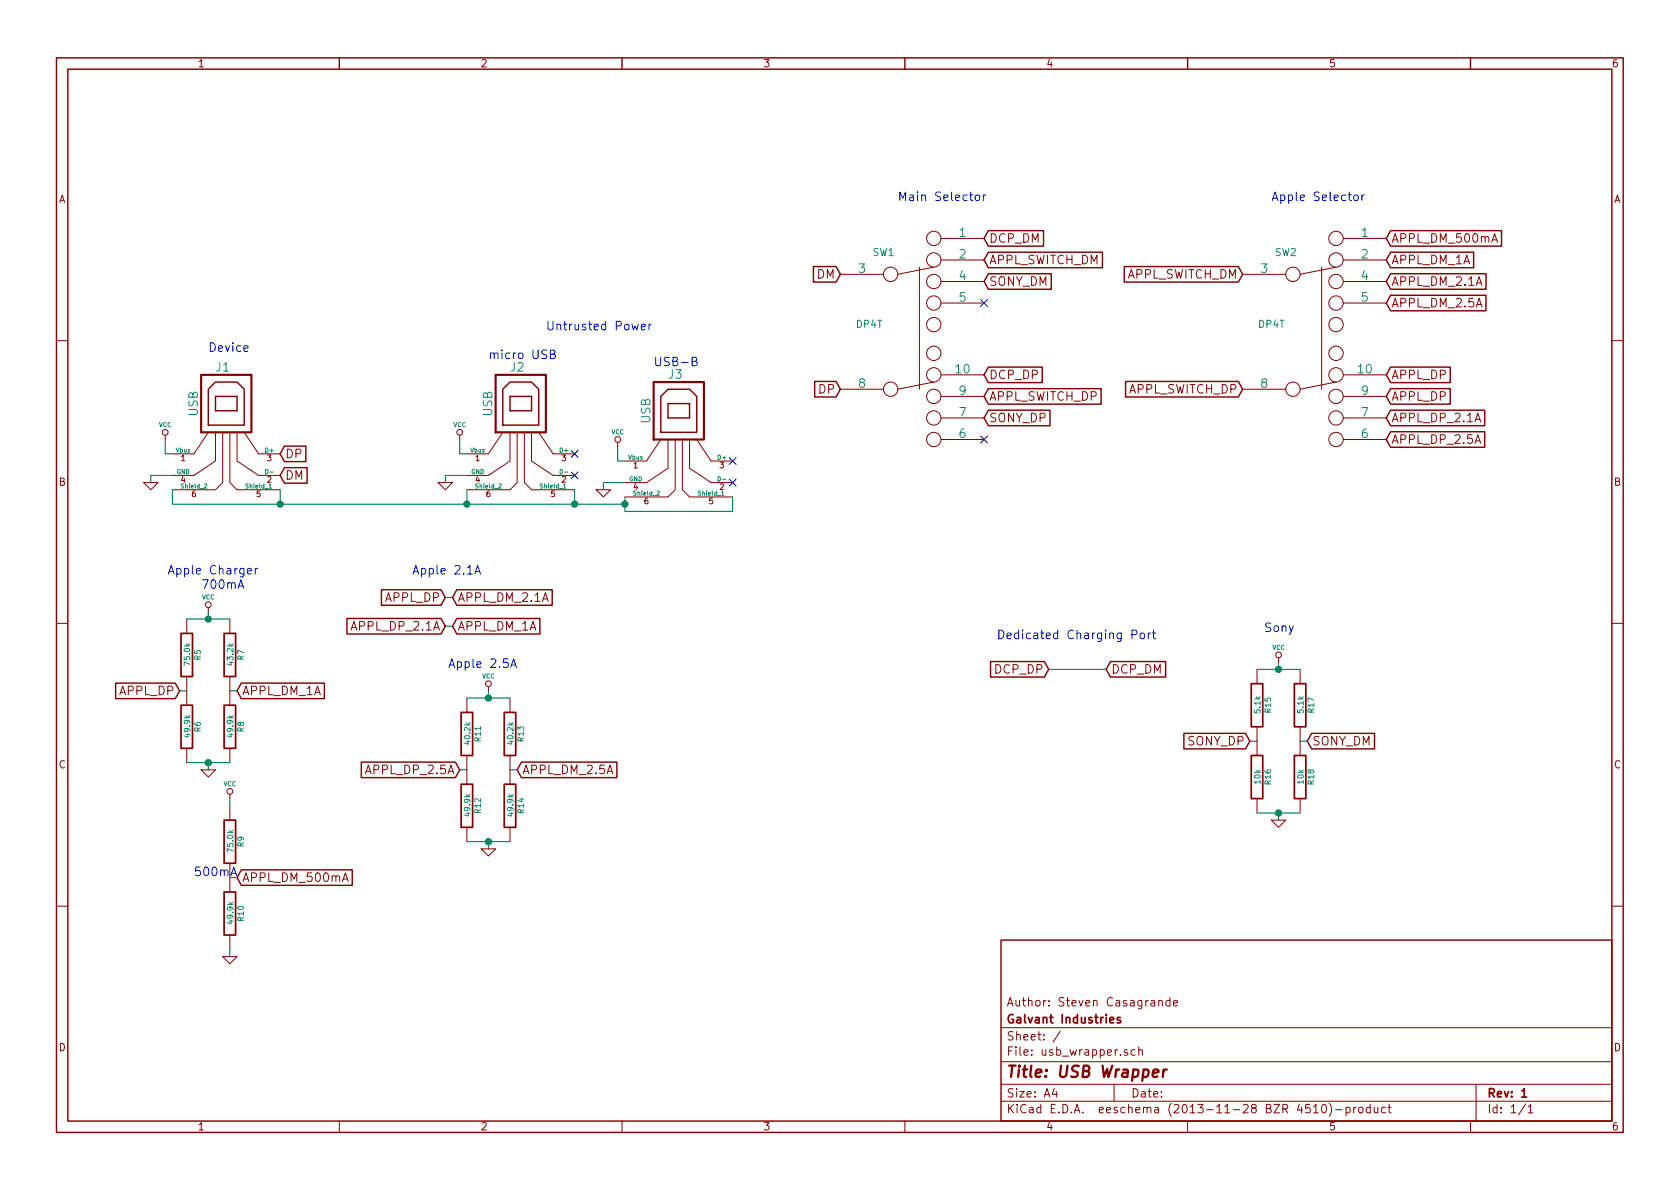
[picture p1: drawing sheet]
EESchema Schematic File Version 2
LIBS:power
LIBS:device
LIBS:transistors
LIBS:conn
LIBS:linear
LIBS:regul
LIBS:74xx
LIBS:cmos4000
LIBS:adc-dac
LIBS:memory
LIBS:xilinx
LIBS:special
LIBS:microcontrollers
LIBS:dsp
LIBS:microchip
LIBS:analog_switches
LIBS:motorola
LIBS:texas
LIBS:intel
LIBS:audio
LIBS:interface
LIBS:digital-audio
LIBS:philips
LIBS:display
LIBS:cypress
LIBS:siliconi
LIBS:opto
LIBS:atmel
LIBS:contrib
LIBS:valves
LIBS:dp5t_switch
LIBS:usb_wrapper-cache
EELAYER 24 0
EELAYER END
$Descr A4 11693 8268
encoding utf-8
Sheet 1 1
Title "USB Wrapper"
Date ""
Rev "1"
Comp "Galvant Industries"
Comment1 "Author: Steven Casagrande"
Comment2 ""
Comment3 ""
Comment4 ""
$EndDescr
$Comp
L USB J1
U 1 1
P 1600 2950
F 0 "J1" H 1550 3350 60  0000 C CNN
F 1 "USB" V 1350 3100 60  0000 C CNN
F 2 "" H 1600 2950 60  0000 C CNN
F 3 "" H 1600 2950 60  0000 C CNN
	1    1600 2950
	1    0    0    -1  
$EndComp
Text Notes 1450 2450 0    60   ~ 0
Device
$Comp
L USB J2
U 1 1
P 3650 2950
F 0 "J2" H 3600 3350 60  0000 C CNN
F 1 "USB" V 3400 3100 60  0000 C CNN
F 2 "" H 3650 2950 60  0000 C CNN
F 3 "" H 3650 2950 60  0000 C CNN
	1    3650 2950
	1    0    0    -1  
$EndComp
Text Notes 3800 2300 0    60   ~ 0
Untrusted Power
Text GLabel 1950 3300 2    60   Input ~ 0
DM
Text GLabel 1950 3150 2    60   Input ~ 0
DP
$Comp
L VCC #PWR01
U 1 1
P 1150 3050
F 0 "#PWR01" H 1150 3150 30  0001 C CNN
F 1 "VCC" H 1150 3150 30  0000 C CNN
F 2 "" H 1150 3050 60  0000 C CNN
F 3 "" H 1150 3050 60  0000 C CNN
	1    1150 3050
	1    0    0    -1  
$EndComp
$Comp
L VCC #PWR02
U 1 1
P 3200 3050
F 0 "#PWR02" H 3200 3150 30  0001 C CNN
F 1 "VCC" H 3200 3150 30  0000 C CNN
F 2 "" H 3200 3050 60  0000 C CNN
F 3 "" H 3200 3050 60  0000 C CNN
	1    3200 3050
	1    0    0    -1  
$EndComp
Wire Wire Line
	3200 3050 3200 3150
Wire Wire Line
	3200 3150 3250 3150
Wire Wire Line
	1150 3050 1150 3150
Wire Wire Line
	1150 3150 1200 3150
$Comp
L GND #PWR03
U 1 1
P 1050 3350
F 0 "#PWR03" H 1050 3350 30  0001 C CNN
F 1 "GND" H 1050 3280 30  0001 C CNN
F 2 "" H 1050 3350 60  0000 C CNN
F 3 "" H 1050 3350 60  0000 C CNN
	1    1050 3350
	1    0    0    -1  
$EndComp
$Comp
L GND #PWR04
U 1 1
P 3100 3350
F 0 "#PWR04" H 3100 3350 30  0001 C CNN
F 1 "GND" H 3100 3280 30  0001 C CNN
F 2 "" H 3100 3350 60  0000 C CNN
F 3 "" H 3100 3350 60  0000 C CNN
	1    3100 3350
	1    0    0    -1  
$EndComp
Wire Wire Line
	3250 3300 3100 3300
Wire Wire Line
	3100 3300 3100 3350
Wire Wire Line
	1200 3300 1050 3300
Wire Wire Line
	1050 3300 1050 3350
NoConn ~ 4000 3150
NoConn ~ 4000 3300
$Comp
L R R5
U 1 1
P 1300 4550
F 0 "R5" V 1380 4550 40  0000 C CNN
F 1 "75.0k" V 1307 4551 40  0000 C CNN
F 2 "" V 1230 4550 30  0000 C CNN
F 3 "" H 1300 4550 30  0000 C CNN
	1    1300 4550
	1    0    0    -1  
$EndComp
$Comp
L R R6
U 1 1
P 1300 5050
F 0 "R6" V 1380 5050 40  0000 C CNN
F 1 "49.9k" V 1307 5051 40  0000 C CNN
F 2 "" V 1230 5050 30  0000 C CNN
F 3 "" H 1300 5050 30  0000 C CNN
	1    1300 5050
	1    0    0    -1  
$EndComp
$Comp
L R R7
U 1 1
P 1600 4550
F 0 "R7" V 1680 4550 40  0000 C CNN
F 1 "43.2k" V 1607 4551 40  0000 C CNN
F 2 "" V 1530 4550 30  0000 C CNN
F 3 "" H 1600 4550 30  0000 C CNN
	1    1600 4550
	1    0    0    -1  
$EndComp
$Comp
L R R8
U 1 1
P 1600 5050
F 0 "R8" V 1680 5050 40  0000 C CNN
F 1 "49.9k" V 1607 5051 40  0000 C CNN
F 2 "" V 1530 5050 30  0000 C CNN
F 3 "" H 1600 5050 30  0000 C CNN
	1    1600 5050
	1    0    0    -1  
$EndComp
Text Notes 1800 4000 2    60   ~ 0
Apple Charger
Wire Wire Line
	1300 4300 1600 4300
Wire Wire Line
	1450 4250 1450 4300
Connection ~ 1450 4300
Wire Wire Line
	1300 5300 1600 5300
Wire Wire Line
	1450 5300 1450 5350
Connection ~ 1450 5300
$Comp
L GND #PWR07
U 1 1
P 1450 5350
F 0 "#PWR07" H 1450 5350 30  0001 C CNN
F 1 "GND" H 1450 5280 30  0001 C CNN
F 2 "" H 1450 5350 60  0000 C CNN
F 3 "" H 1450 5350 60  0000 C CNN
	1    1450 5350
	1    0    0    -1  
$EndComp
Text GLabel 1250 4800 0    60   Input ~ 0
APPL_DP
Text GLabel 1650 4800 2    60   Input ~ 0
APPL_DM_1A
Wire Wire Line
	1600 4800 1650 4800
Wire Wire Line
	1300 4800 1250 4800
$Comp
L VCC #PWR08
U 1 1
P 1450 4250
F 0 "#PWR08" H 1450 4350 30  0001 C CNN
F 1 "VCC" H 1450 4350 30  0000 C CNN
F 2 "" H 1450 4250 60  0000 C CNN
F 3 "" H 1450 4250 60  0000 C CNN
	1    1450 4250
	1    0    0    -1  
$EndComp
Text Notes 1400 4100 0    60   ~ 0
700mA
$Comp
L R R9
U 1 1
P 1600 5850
F 0 "R9" V 1680 5850 40  0000 C CNN
F 1 "75.0k" V 1607 5851 40  0000 C CNN
F 2 "" V 1530 5850 30  0000 C CNN
F 3 "" H 1600 5850 30  0000 C CNN
	1    1600 5850
	1    0    0    -1  
$EndComp
$Comp
L R R10
U 1 1
P 1600 6350
F 0 "R10" V 1680 6350 40  0000 C CNN
F 1 "49.9k" V 1607 6351 40  0000 C CNN
F 2 "" V 1530 6350 30  0000 C CNN
F 3 "" H 1600 6350 30  0000 C CNN
	1    1600 6350
	1    0    0    -1  
$EndComp
$Comp
L GND #PWR09
U 1 1
P 1600 6650
F 0 "#PWR09" H 1600 6650 30  0001 C CNN
F 1 "GND" H 1600 6580 30  0001 C CNN
F 2 "" H 1600 6650 60  0000 C CNN
F 3 "" H 1600 6650 60  0000 C CNN
	1    1600 6650
	1    0    0    -1  
$EndComp
Text GLabel 1650 6100 2    60   Input ~ 0
APPL_DM_500mA
Wire Wire Line
	1600 6100 1650 6100
$Comp
L VCC #PWR010
U 1 1
P 1600 5550
F 0 "#PWR010" H 1600 5650 30  0001 C CNN
F 1 "VCC" H 1600 5650 30  0000 C CNN
F 2 "" H 1600 5550 60  0000 C CNN
F 3 "" H 1600 5550 60  0000 C CNN
	1    1600 5550
	1    0    0    -1  
$EndComp
Wire Wire Line
	1600 5550 1600 5600
Wire Wire Line
	1600 6600 1600 6650
Text Notes 1350 6100 0    60   ~ 0
500mA
$Comp
L R R11
U 1 1
P 3250 5100
F 0 "R11" V 3330 5100 40  0000 C CNN
F 1 "40.2k" V 3257 5101 40  0000 C CNN
F 2 "" V 3180 5100 30  0000 C CNN
F 3 "" H 3250 5100 30  0000 C CNN
	1    3250 5100
	1    0    0    -1  
$EndComp
$Comp
L R R12
U 1 1
P 3250 5600
F 0 "R12" V 3330 5600 40  0000 C CNN
F 1 "49.9k" V 3257 5601 40  0000 C CNN
F 2 "" V 3180 5600 30  0000 C CNN
F 3 "" H 3250 5600 30  0000 C CNN
	1    3250 5600
	1    0    0    -1  
$EndComp
$Comp
L R R13
U 1 1
P 3550 5100
F 0 "R13" V 3630 5100 40  0000 C CNN
F 1 "40.2k" V 3557 5101 40  0000 C CNN
F 2 "" V 3480 5100 30  0000 C CNN
F 3 "" H 3550 5100 30  0000 C CNN
	1    3550 5100
	1    0    0    -1  
$EndComp
$Comp
L R R14
U 1 1
P 3550 5600
F 0 "R14" V 3630 5600 40  0000 C CNN
F 1 "49.9k" V 3557 5601 40  0000 C CNN
F 2 "" V 3480 5600 30  0000 C CNN
F 3 "" H 3550 5600 30  0000 C CNN
	1    3550 5600
	1    0    0    -1  
$EndComp
Text Notes 3600 4650 2    60   ~ 0
Apple 2.5A
Wire Wire Line
	3250 4850 3550 4850
Wire Wire Line
	3400 4800 3400 4850
Connection ~ 3400 4850
Wire Wire Line
	3250 5850 3550 5850
Wire Wire Line
	3400 5850 3400 5900
Connection ~ 3400 5850
$Comp
L GND #PWR011
U 1 1
P 3400 5900
F 0 "#PWR011" H 3400 5900 30  0001 C CNN
F 1 "GND" H 3400 5830 30  0001 C CNN
F 2 "" H 3400 5900 60  0000 C CNN
F 3 "" H 3400 5900 60  0000 C CNN
	1    3400 5900
	1    0    0    -1  
$EndComp
Text GLabel 3200 5350 0    60   Input ~ 0
APPL_DP_2.5A
Text GLabel 3600 5350 2    60   Input ~ 0
APPL_DM_2.5A
Wire Wire Line
	3550 5350 3600 5350
Wire Wire Line
	3250 5350 3200 5350
$Comp
L VCC #PWR012
U 1 1
P 3400 4800
F 0 "#PWR012" H 3400 4900 30  0001 C CNN
F 1 "VCC" H 3400 4900 30  0000 C CNN
F 2 "" H 3400 4800 60  0000 C CNN
F 3 "" H 3400 4800 60  0000 C CNN
	1    3400 4800
	1    0    0    -1  
$EndComp
Text Notes 8050 4450 2    60   ~ 0
Dedicated Charging Port
Text GLabel 7300 4650 0    60   Input ~ 0
DCP_DP
Text GLabel 7700 4650 2    60   Input ~ 0
DCP_DM
Wire Wire Line
	7300 4650 7700 4650
Text GLabel 5850 2700 0    60   Input ~ 0
DP
Text GLabel 5850 1900 0    60   Input ~ 0
DM
Text GLabel 6850 2600 2    60   Input ~ 0
DCP_DP
Text GLabel 6850 1650 2    60   Input ~ 0
DCP_DM
Text GLabel 9650 2600 2    60   Input ~ 0
APPL_DP
Text GLabel 9650 1800 2    60   Input ~ 0
APPL_DM_1A
Text GLabel 9650 2750 2    60   Input ~ 0
APPL_DP
Text GLabel 9650 1650 2    60   Input ~ 0
APPL_DM_500mA
$Comp
L USB J3
U 1 1
P 4750 3000
F 0 "J3" H 4700 3400 60  0000 C CNN
F 1 "USB" V 4500 3150 60  0000 C CNN
F 2 "" H 4750 3000 60  0000 C CNN
F 3 "" H 4750 3000 60  0000 C CNN
	1    4750 3000
	1    0    0    -1  
$EndComp
$Comp
L VCC #PWR013
U 1 1
P 4300 3100
F 0 "#PWR013" H 4300 3200 30  0001 C CNN
F 1 "VCC" H 4300 3200 30  0000 C CNN
F 2 "" H 4300 3100 60  0000 C CNN
F 3 "" H 4300 3100 60  0000 C CNN
	1    4300 3100
	1    0    0    -1  
$EndComp
Wire Wire Line
	4300 3100 4300 3200
Wire Wire Line
	4300 3200 4350 3200
$Comp
L GND #PWR014
U 1 1
P 4200 3400
F 0 "#PWR014" H 4200 3400 30  0001 C CNN
F 1 "GND" H 4200 3330 30  0001 C CNN
F 2 "" H 4200 3400 60  0000 C CNN
F 3 "" H 4200 3400 60  0000 C CNN
	1    4200 3400
	1    0    0    -1  
$EndComp
Wire Wire Line
	4350 3350 4200 3350
Wire Wire Line
	4200 3350 4200 3400
NoConn ~ 5100 3200
NoConn ~ 5100 3350
Text Notes 4550 2550 0    60   ~ 0
USB-B
Text Notes 3400 2500 0    60   ~ 0
micro USB
Text GLabel 9650 3050 2    60   Input ~ 0
APPL_DP_2.5A
Text GLabel 9650 2100 2    60   Input ~ 0
APPL_DM_2.5A
Text Notes 3350 4000 2    60   ~ 0
Apple 2.1A
Text GLabel 3100 4150 0    60   Input ~ 0
APPL_DP
Text GLabel 3150 4350 2    60   Input ~ 0
APPL_DM_1A
Wire Wire Line
	3100 4350 3150 4350
Wire Wire Line
	3150 4150 3100 4150
Text GLabel 3150 4150 2    60   Input ~ 0
APPL_DM_2.1A
Text GLabel 3100 4350 0    60   Input ~ 0
APPL_DP_2.1A
Text Notes 8800 4400 0    60   ~ 0
Sony
$Comp
L R R15
U 1 1
P 8750 4900
F 0 "R15" V 8830 4900 40  0000 C CNN
F 1 "5.1k" V 8757 4901 40  0000 C CNN
F 2 "" V 8680 4900 30  0000 C CNN
F 3 "" H 8750 4900 30  0000 C CNN
	1    8750 4900
	1    0    0    -1  
$EndComp
$Comp
L R R16
U 1 1
P 8750 5400
F 0 "R16" V 8830 5400 40  0000 C CNN
F 1 "10k" V 8757 5401 40  0000 C CNN
F 2 "" V 8680 5400 30  0000 C CNN
F 3 "" H 8750 5400 30  0000 C CNN
	1    8750 5400
	1    0    0    -1  
$EndComp
$Comp
L R R17
U 1 1
P 9050 4900
F 0 "R17" V 9130 4900 40  0000 C CNN
F 1 "5.1k" V 9057 4901 40  0000 C CNN
F 2 "" V 8980 4900 30  0000 C CNN
F 3 "" H 9050 4900 30  0000 C CNN
	1    9050 4900
	1    0    0    -1  
$EndComp
$Comp
L R R18
U 1 1
P 9050 5400
F 0 "R18" V 9130 5400 40  0000 C CNN
F 1 "10k" V 9057 5401 40  0000 C CNN
F 2 "" V 8980 5400 30  0000 C CNN
F 3 "" H 9050 5400 30  0000 C CNN
	1    9050 5400
	1    0    0    -1  
$EndComp
Wire Wire Line
	8750 4650 9050 4650
Wire Wire Line
	8900 4600 8900 4650
Connection ~ 8900 4650
Wire Wire Line
	8750 5650 9050 5650
Wire Wire Line
	8900 5650 8900 5700
Connection ~ 8900 5650
$Comp
L GND #PWR015
U 1 1
P 8900 5700
F 0 "#PWR015" H 8900 5700 30  0001 C CNN
F 1 "GND" H 8900 5630 30  0001 C CNN
F 2 "" H 8900 5700 60  0000 C CNN
F 3 "" H 8900 5700 60  0000 C CNN
	1    8900 5700
	1    0    0    -1  
$EndComp
Text GLabel 8700 5150 0    60   Input ~ 0
SONY_DP
Text GLabel 9100 5150 2    60   Input ~ 0
SONY_DM
Wire Wire Line
	9050 5150 9100 5150
Wire Wire Line
	8750 5150 8700 5150
$Comp
L VCC #PWR016
U 1 1
P 8900 4600
F 0 "#PWR016" H 8900 4700 30  0001 C CNN
F 1 "VCC" H 8900 4700 30  0000 C CNN
F 2 "" H 8900 4600 60  0000 C CNN
F 3 "" H 8900 4600 60  0000 C CNN
	1    8900 4600
	1    0    0    -1  
$EndComp
$Comp
L DP4T SW2
U 1 1
P 9150 1900
F 0 "SW2" H 8950 2050 50  0000 C CNN
F 1 "DP4T" H 8850 1550 50  0000 C CNN
F 2 "" H 9150 1900 60  0000 C CNN
F 3 "" H 9150 1900 60  0000 C CNN
	1    9150 1900
	1    0    0    -1  
$EndComp
Text Notes 8850 1400 0    60   ~ 0
Apple Selector
Text Notes 6250 1400 0    60   ~ 0
Main Selector
Text GLabel 9650 1950 2    60   Input ~ 0
APPL_DM_2.1A
Text GLabel 9650 2900 2    60   Input ~ 0
APPL_DP_2.1A
Text GLabel 8650 1900 0    60   Input ~ 0
APPL_SWITCH_DM
Text GLabel 8650 2700 0    60   Input ~ 0
APPL_SWITCH_DP
Text GLabel 6850 2900 2    60   Input ~ 0
SONY_DP
Text GLabel 6850 1950 2    60   Input ~ 0
SONY_DM
NoConn ~ 6850 3050
NoConn ~ 6850 2100
Text GLabel 6850 1800 2    60   Input ~ 0
APPL_SWITCH_DM
Text GLabel 6850 2750 2    60   Input ~ 0
APPL_SWITCH_DP
$Comp
L DP4T SW1
U 1 1
P 6350 1900
F 0 "SW1" H 6150 2050 50  0000 C CNN
F 1 "DP4T" H 6050 1550 50  0000 C CNN
F 2 "" H 6350 1900 60  0000 C CNN
F 3 "" H 6350 1900 60  0000 C CNN
	1    6350 1900
	1    0    0    -1  
$EndComp
Wire Wire Line
	1200 3400 1200 3500
Wire Wire Line
	1200 3500 4350 3500
Wire Wire Line
	1950 3500 1950 3400
Wire Wire Line
	3250 3500 3250 3400
Wire Wire Line
	4000 3500 4000 3400
Wire Wire Line
	4350 3450 4350 3550
Wire Wire Line
	4350 3550 5100 3550
Wire Wire Line
	5100 3550 5100 3450
Connection ~ 4350 3500
Connection ~ 4000 3500
Connection ~ 1950 3500
Connection ~ 3250 3500
$EndSCHEMATC
